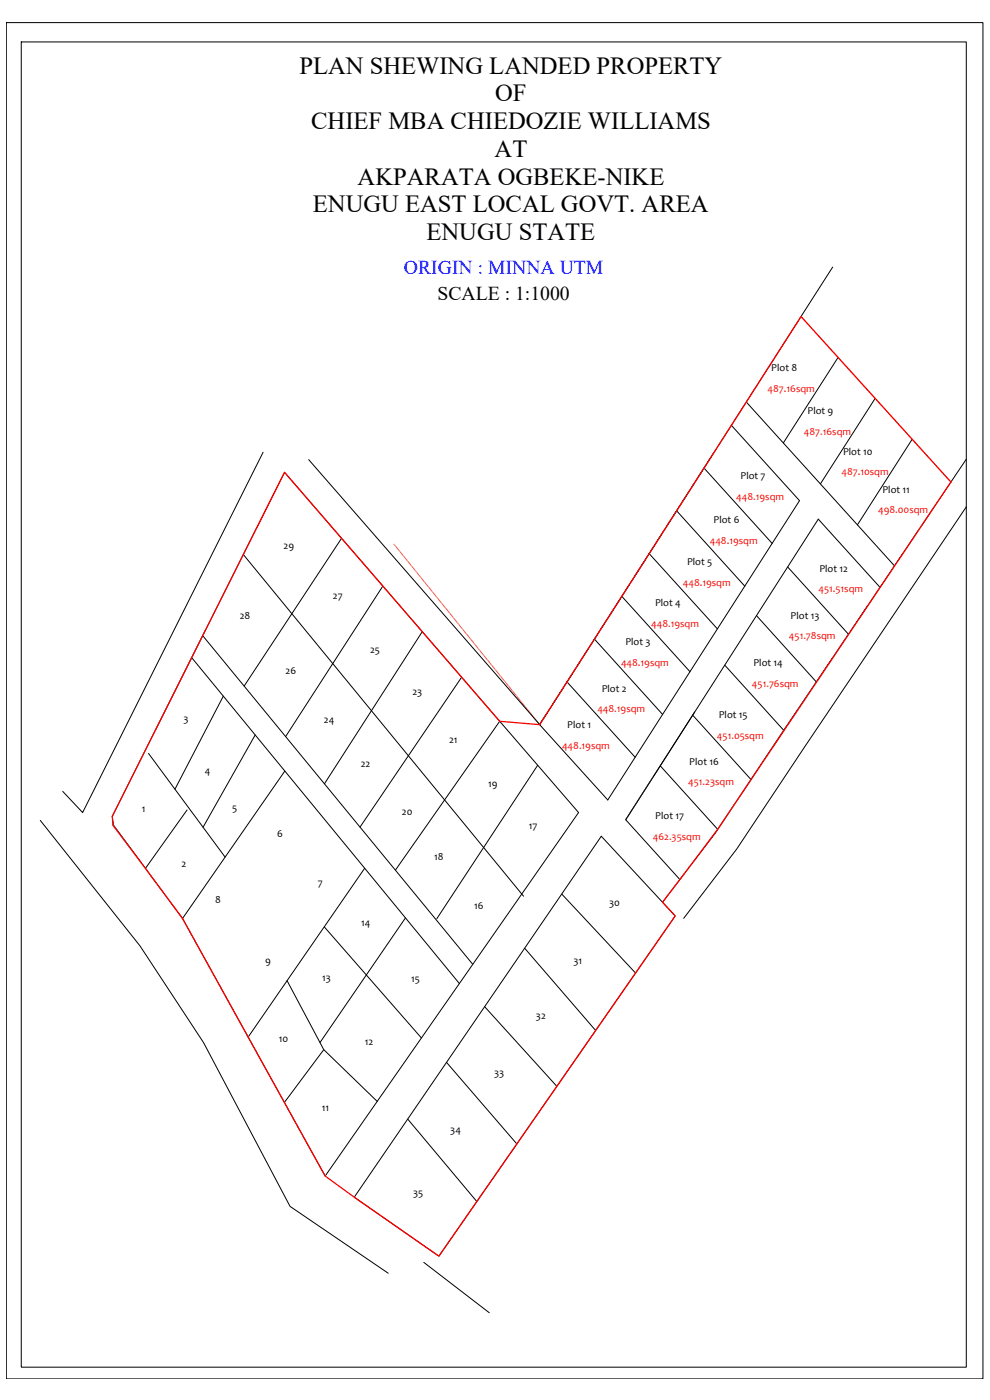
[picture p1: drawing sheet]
<svg xmlns="http://www.w3.org/2000/svg" width="297mm" height="420mm" viewBox="0 0 297 420" stroke-linecap="round" stroke-linejoin="round" font-family="sans-serif">
<!-- layer: Road -->
<path d="M289.9 137.8l-75.4 112.4-15.7 20.6M289.9 152.1l-48.5 72.1-20.4 30.7-15.9 20.7" fill="none" stroke="#000" stroke-width=".3"/>
<path d="M214.2 135.9l-52.3 81.5" fill="none" stroke="#1500b0" stroke-width=".3"/>
<path d="M118.2 163.3l43.7 54.1" fill="none" stroke="#f8991e" stroke-width=".3"/>
<!-- layer: PLOTS -->
<g fill="none" stroke="#000" stroke-width=".3">
<path d="M78.9 135.7l-54.1 108.2-6-6.4M92.6 137.9l69.3 79.6M73 166.4l84.1 102.6M102.5 161.6l-29.2 44.3M114.9 175.9l-29.2 45.1M57.5 197.4l80.3 97.8M60.8 190.8l81 98.6M126.7 189.6l-29.3 45.6M67 208.9l-14.5 28M138.5 203.3l-30.5 44.9M149.9 216.5l-31.3 44.6M44.6 226.1l22.9 31.1"/>
<path d="M76.6 220.6l-15.7 27.7M85.5 231.4l-30.7 44.2M161.3 229.7l-30.3 46M12.1 246.2l29.9 37.7 19.1 29 25.9 49.1 29.5 20.1M34 247.6l20.8 28 42.8 77.3 76-109-88.2-102.2-51.7 103.3 .2 2.7M56.1 243.1l-12.5 17.5M180.4 251l22.2 23.9-70.9 102.1-25.4-17.7zM97.4 278.2l29 33.3M109.4 260.6l-34.9 50.6M121.7 275.5l-25.7 37.4M168.6 268.3l22.1 23.7M86.1 294.3l11 20.7 16.1 15.6"/>
<path d="M157.4 284.6l21.3 24.7M97.1 315l-11.8 15.8M134 318.8l21.1 24.5M145.4 302.1l21.7 23.9M122.3 335.8l20.8 24.8M127.2 378.9l19.6 15.1"/>
</g>
<!-- layer: 0 -->
<g fill="none" stroke="#000" stroke-width=".3">
<path d="M1.9 6.8h293v407h-293zM6.4 12.6h283.5v397.7h-283.5zM249.8 80.2l-87.9 137.3 20.5 22.6 57.5-89.8-20.5-22.7M251.4 107.3l-16.4 25.6M262.6 119.6l-16.4 25.6M223.9 120.7l44.5 49.1M273.7 131.8l-16.5 25.7M203 153.3l20.5 22.6M211.2 140.5l20.5 22.6M186.6 179l20.4 22.6M194.8 166.2l20.5 22.5M236.3 170.2l18.3 20.1"/>
<path d="M264 176.2l-18.5-20.4-57.8 90.2 16.3 18M178.4 191.8l20.4 22.6M217.5 199.6l17.6 19.6M227 184.8l17.9 19.9M170.1 204.7l20.5 22.6M207.8 214.6l17.5 19.3M208.4 213.7l-10.3 16.1M187.7 246l10.4-16.2 17.2 19.1"/>
</g>
<path d="M240.4 95l44.9 49.7M195.9 233.2l-8.2 12.8" fill="none" stroke="#f8d731" stroke-width=".3"/>
<path d="M85.4 141.7l64.5 74.8 12 1 78.5-122.5 44.9 49.7-70 104.2-16.5 21.9 3.8 4.1-70.9 102.1-25.4-17.7-8.7-6.4-42.8-77.3-20.9-27.9-.2-2.7z" fill="none" stroke="#f00" stroke-width=".38"/>
<g font-size="7.4">
<text x="89.8" y="22.1">PLAN SHEWING LANDED PROPERTY</text>
<text x="148.6" y="30.4">OF</text>
<text x="93.4" y="38.7">CHIEF MBA CHIEDOZIE WILLIAMS</text>
<text x="148.4" y="47.1">AT</text>
<text x="107.3" y="55.4">AKPARATA OGBEKE-NIKE</text>
<text x="93.9" y="63.8">ENUGU EAST LOCAL GOVT. AREA</text>
<text x="128" y="72.1">ENUGU STATE</text>
</g>
<text font-size="5.9" fill="#00f" x="121.2" y="82.4">ORIGIN : MINNA UTM</text>
<text font-size="5.9" x="131.3" y="89.9">SCALE : 1:1000</text>
<g font-size="3.1">
<text x="231.4" y="111.4">Plot 8</text>
<text x="242.3" y="124.2">Plot 9</text>
<text x="253" y="136.4">Plot 10</text>
<text x="222.2" y="143.9">Plot 7</text>
<text x="264.8" y="147.8">Plot 11</text>
<text x="214.1" y="157.1">Plot 6</text>
<text x="85.1" y="164.9">29</text>
<text x="206.1" y="169.5">Plot 5</text>
<text x="245.9" y="171.7">Plot 12</text>
<text x="99.9" y="179.8">27</text>
<text x="72" y="185.7">28</text>
<text x="196.5" y="181.9">Plot 4</text>
<text x="237.2" y="185.6">Plot 13</text>
<text x="111" y="195.9">25</text>
<text x="187.6" y="193.6">Plot 3</text>
<text x="85.7" y="202.2">26</text>
<text x="226.1" y="199.9">Plot 14</text>
<text x="123.7" y="208.6">23</text>
<text x="180.5" y="207.5">Plot 2</text>
<text x="215.7" y="215.6">Plot 15</text>
<text x="55" y="216.5">3</text>
<text x="97.2" y="217.1">24</text>
<text x="170.2" y="218.5">Plot 1</text>
<text x="134.7" y="223">21</text>
<text x="61.4" y="232.3">4</text>
<text x="108.2" y="230.2">22</text>
<text x="206.8" y="229.5">Plot 16</text>
<text x="146.5" y="236.3">19</text>
<text x="42.6" y="243.8">1</text>
<text x="69.7" y="243.3">5</text>
<text x="120.6" y="244.6">20</text>
<text x="196.6" y="245.9">Plot 17</text>
<text x="83.2" y="251.1">6</text>
<text x="158.7" y="248.9">17</text>
<text x="130.3" y="258">18</text>
<text x="54.4" y="260.1">2</text>
<text x="95.4" y="266">7</text>
<text x="64.6" y="271.1">8</text>
<text x="142.2" y="272.7">16</text>
<text x="182.7" y="271.8">30</text>
<text x="108.3" y="277.9">14</text>
<text x="79.5" y="289.4">9</text>
<text x="172.1" y="289.4">31</text>
<text x="96.7" y="294.3">13</text>
<text x="123.3" y="294.8">15</text>
<text x="160.8" y="305.8">32</text>
<text x="83.7" y="312.8">10</text>
<text x="109.4" y="313.6">12</text>
<text x="148.3" y="322.8">33</text>
<text x="96.5" y="333.4">11</text>
<text x="135.1" y="340">34</text>
<text x="124" y="358.9">35</text>
</g>
<g font-size="3.1" fill="#f00">
<text x="230.3" y="117.7">487.16sqm</text>
<text x="241.2" y="130.4">487.16sqm</text>
<text x="252.5" y="142.6">487.10sqm</text>
<text x="220.9" y="150.1">448.19sqm</text>
<text x="263.5" y="154">498.00sqm</text>
<text x="213" y="163.3">448.19sqm</text>
<text x="204.9" y="175.7">448.19sqm</text>
<text x="245.6" y="177.8">451.51sqm</text>
<text x="195.4" y="188.1">448.19sqm</text>
<text x="236.7" y="191.9">451.78sqm</text>
<text x="186.3" y="199.7">448.19sqm</text>
<text x="225.6" y="206.1">451.76sqm</text>
<text x="179.2" y="213.8">448.19sqm</text>
<text x="215.1" y="221.7">451.05sqm</text>
<text x="168.6" y="224.7">448.19sqm</text>
<text x="206.5" y="235.6">451.23sqm</text>
<text x="195.9" y="252.1">462.35sqm</text>
</g>
</svg>
